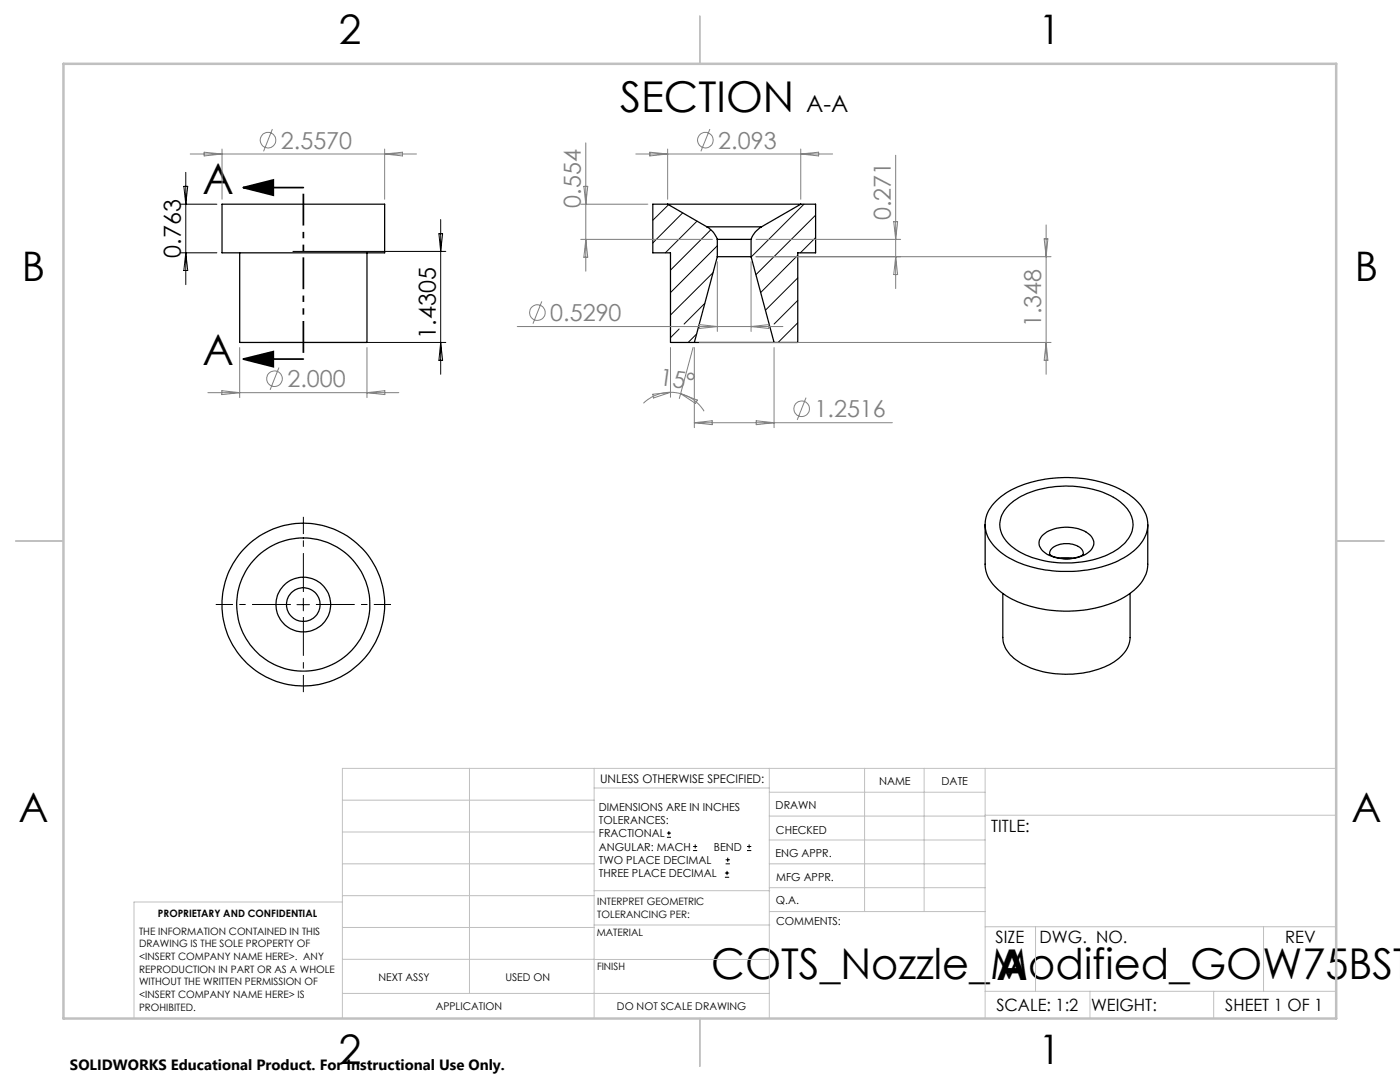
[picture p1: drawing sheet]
<svg xmlns="http://www.w3.org/2000/svg" width="279mm" height="216mm" viewBox="0 0 279 216" stroke-linecap="round" stroke-linejoin="round" font-family="sans-serif">
<g fill="none" stroke="#000" stroke-width=".25">
<path d="M44.3 40.7h32.5v9.7h-32.5zM47.8 50.4v17.9h25.4v-17.9M133.2 40.7h26.6M133.2 40.7h-2.9v9.7h3.5v17.9h4.8M133.2 40.7l7.9 4.6M141.1 45.3h10.9M141.1 45.3a4.6 4.6 0 0 1 2.1 2.5M143.2 51.2h6.7M143.2 47.8h6.7M143.2 51.2l-4.6 17.1M143.2 47.8v3.4M149.9 51.2l4.6 17.1"/>
<path d="M149.9 47.8v3.4M152 45.3a4.6 4.6 0 0 0-2.1 2.5M159.8 40.7h3v9.7h-3.6v17.9h-4.7M159.8 40.7l-7.8 4.6M138.6 68.3h15.9M199 99.8a19.9 19.9 0 0 1 12.7-4.5 21.9 21.9 0 0 1 14.6 4.1 6.2 6.2 0 0 1 2 8.1 13.9 13.9 0 0 1-9.1 5.8 25.5 25.5 0 0 1-18.4-2.3 7.8 7.8 0 0 1-4.2-6.5 6.5 6.5 0 0 1 2.4-4.7zM196.6 104.7v7.9a7.8 7.8 0 0 0 4.2 6.3 25 25 0 0 0 24 0 7.8 7.8 0 0 0 4.3-6.3v-7.9M200.1 118.4v8.8a5.8 5.8 0 0 0 3.1 4.7 19.2 19.2 0 0 0 15.5 1.8 9.7 9.7 0 0 0 6.5-4.8l.3-1.5v-9M201.6 100.6a17.3 17.3 0 0 1 11.8-3.6 16.2 16.2 0 0 1 11 3.9 5 5 0 0 1-.1 7.7 17 17 0 0 1-11.8 3.7 16.2 16.2 0 0 1-11.4-4 5 5 0 0 1 .5-7.7zM207.9 107a7.6 7.6 0 0 1 7.3-1.5 3.5 3.5 0 0 1 3.1 3 4 4 0 0 1-3.5 2.8 7.5 7.5 0 0 1-6.9-1.6 1.99 1.99 0 0 1 0-2.7zM209.4 110.6a7.3 7.3 0 0 0 6.9 0M209.5 110.7a1.91 1.91 0 0 1 1.8-2 4.4 4.4 0 0 1 4.7 1l.1 .4v.6"/>
<path d="M211.7 111.4l.6-.1 1.7 .1"/>
<circle cx="60.5" cy="120.6" r="13.3"/>
<circle cx="60.5" cy="120.6" r="16.2"/>
<circle cx="60.5" cy="120.6" r="3.4"/>
<circle cx="60.5" cy="120.6" r="5.5"/>
</g>
<g fill="none" stroke="#000" stroke-width=".2">
<path d="M36.7 37.2h.8l-.4 3.5zM37.1 34.4v22.4M36.1 50.4h7.2M36.1 40.7h7.2M37.1 50.4l.4 3.6h-.8zM58.5 50.2h30.5M87.6 46.6h.7l-.4 3.6zM87.9 43.8v30.9M133.4 40.9l-3.1 3.1M136.2 42.5l-5.9 6M139.1 44.1l-6.3 6.3M141.9 45.9l-8.1 8"/>
<path d="M142.3 54.4l-8.5 8.5M143.2 49l-9.4 9.4M159.2 50.9l-7.4 7.5M159.2 55.5l-6.4 6.4M159.2 59.9l-4.7 4.8M160.4 40.7l-10.5 10.6M162.8 42.9l-12 11.9M162.8 47.4l-3.1 3M53.6 68.3h35.4M87.9 68.3l.4 3.6h-.7zM135.5 65.7l-1.7 1.7M139 66.6l-1.7 1.7"/>
<path d="M140.7 60.5l-4.2 4.2M159.2 64.4l-3.9 3.9M60.5 119.4v2.5M59.3 120.6h2.5M133.1 167.1h.8M133.1 166.2h.8M133.5 165.8v.9M138.3 169.7h.8M138.3 168.9h.8M138.7 168.5v.8M144.7 175h.8M144.7 174.2h.8"/>
<path d="M144.8 172.4h.9M144.8 171.6h.9M145.1 173.8v.8M145.2 171.1v.9M149.1 169.7h.8M149.1 168.9h.8M149.5 168.5v.8"/>
</g>
<g fill="none" stroke="#808080" stroke-width=".2">
<path d="M38 30.7h45.1M40.7 30.4l3.6 .3-3.6 .4zM44.3 29.7v10.1M54.4 25.8l-1.8 4.4M76.8 29.7v10.1M76.8 30.7l3.5-.3v.7zM116.5 37.2h.8l-.4 3.5zM116.9 28.5v25.6M126.9 30.7h39.3M129.7 30.4l3.5 .3-3.5 .4zM133.2 29.7v10.1M141.7 25.8l-1.8 4.4"/>
<path d="M159.8 29.7v10.1M159.8 30.7l3.6-.3v.7zM178.8 31v26.6M115.9 47.8h26.3M115.9 40.7h13.4M116.9 47.8l.4 3.5h-.8zM143.2 52.2v13.9M149.9 52.2v13.9M150.9 47.8h28.8M150.9 51.2h58.9M178.4 44.2h.7l-.3 3.6zM178.8 51.2l.3 3.6h-.7z"/>
<path d="M208.4 47.7h.7l-.3 3.5zM208.8 44.9v29.8M41.5 78.4h38.1M44.3 78l3.5 .4-3.5 .3zM47.8 69.4v9.9M55.7 73.3l-1.8 4.5M73.2 78.4l3.6-.4v.7zM73.2 69.4v9.9M103.2 65.2h53M108.1 60.1l-1.7 4.5M130.3 78.7l3.5-.4-3.4 1.1zM133.8 78.3l2.1 .3"/>
<path d="M133.8 78.3h-.4a7.6 7.6 0 0 0-5 2.2M133.8 69.4v9.9M135.9 78.6a7.7 7.7 0 0 1 4.6 3.5M135.9 78.6l3.3 1.2-.4 .7zM138.3 69.3l-2.7 10.2M138.6 69.4v15.9M139.6 68.3h70.2M139.6 64.8l3.6 .4-3.6 .3zM149.9 65.2l3.5-.4v.7zM154.5 69.4v15.9M160.9 79.3l-1.8 4.5M208.8 68.3l.3 3.6h-.7z"/>
<path d="M138.6 84.3h39.5M138.6 84.3l3.5-.3v.7zM150.9 84l3.6 .3-3.6 .4z"/>
<circle cx="53.5" cy="28" r="1.55"/>
<circle cx="140.8" cy="28" r="1.55"/>
<circle cx="54.8" cy="75.6" r="1.56"/>
<circle cx="107.2" cy="62.4" r="1.56"/>
<circle cx="160" cy="81.6" r="1.56"/>
</g>
<path d="M48.5 37.4l6-1.5v3zM48.5 37.4h12M48.5 71.6l6-1.4v3zM48.5 71.6h12" fill="none" stroke="#000" stroke-width=".35"/>
<path d="M60.5 118.1v-15M58 120.6h-14.9M60.5 123.1v15M63 120.6h15" fill="none" stroke="#000" stroke-width=".2" stroke-dasharray="15.2 1.3 1.3 1.3" stroke-dashoffset="7.5" stroke-linecap="butt"/>
<path d="M60.5 37.4v34.2" fill="none" stroke="#000" stroke-width=".35" stroke-dasharray="6.3 1.3 1.3 1.3 1.3 1.3" stroke-dashoffset="-1.2" stroke-linecap="butt"/>
<g fill="none" stroke="#c0c0c0" stroke-width=".2">
<path d="M68.3 159.7h50.3M93.7 153.3v44.9M118.6 153.3v49.9M118.6 157.2h34.9M153.5 153.3v49.9M153.5 158.1h43.1M172.5 153.3v28.6M184.4 153.3v28.6M196.6 153.3v49.9M266.7 153.3h-198.4v49.9M68.3 178.7h50.3M68.3 172.4h50.3"/>
<path d="M68.3 166h50.3M68.3 180h-41.6v23.2M118.6 177.7h35M153.5 167.6h43.1M153.5 162.8h43.1M153.5 172.4h43.1M153.5 177.1h43.1M196.6 162.7h70.1M68.3 198.2h85.2M68.3 191.4l85.2 .1M68.3 185.1h50.3M118.6 184.6h35"/>
<path d="M153.6 181.9h43M196.6 197.8h70.1M196.6 184.9h70.1M206.7 184.9v12.9M217.5 197.8v5.4M242.2 197.8v5.4M252.2 184.9v12.9"/>
</g>
<path d="M139.7 3.2v9.5M3.1 107.9h9.6M266.7 107.9h9.5M139.7 203.2v9.6" fill="none" stroke="#c0c0c0" stroke-width=".25"/>
<path d="M12.7 12.7h254v190.5h-254z" fill="none" stroke="#c0c0c0" stroke-width=".5"/>
<path d="M48.5 37.4l6-1.5v3zM48.5 71.6l6-1.4v3z" fill="#000"/>
<g font-size="8.5">
<text x="123.8" y="22.3">SECTION</text>
<text x="40.4" y="38.6">A</text>
<text x="40.4" y="72.9">A</text>
<text x="142" y="195.4">COTS_Nozzle_Modified_GOW75BST</text>
<text x="198.9" y="195.5">A</text>
</g>
<g font-size="8.1">
<text x="67.6" y="8.9">2</text>
<text x="207.3" y="8.9">1</text>
<text x="4.4" y="56.2">B</text>
<text x="270.4" y="56.2">B</text>
<text x="3.7" y="164.1">A</text>
<text x="269.7" y="164.1">A</text>
<text x="67.6" y="212.4">2</text>
<text x="207.3" y="212.4">1</text>
</g>
<g font-size="4.7">
<text x="160.9" y="22.3">A-A</text>
<text x="36.1" y="51.4" transform="rotate(-90 36.1 51.4)">0.763</text>
<text x="87" y="67.6" transform="rotate(-90 87 67.6)">1.4305</text>
</g>
<g font-size="4.7" fill="#808080">
<text x="56.1" y="29.7">2.5570</text>
<text x="143.4" y="29.7">2.093</text>
<text x="115.9" y="41.4" transform="rotate(-90 115.9 41.4)">0.554</text>
<text x="177.8" y="43.9" transform="rotate(-90 177.8 43.9)">0.271</text>
<text x="109.8" y="64.1">0.5290</text>
<text x="207.8" y="65.3" transform="rotate(-90 207.8 65.3)">1.348</text>
<text x="57.4" y="77.3">2.000</text>
<text x="131.5" y="76.9" transform="rotate(7 131.5 76.9)">15°</text>
<text x="162.6" y="83.3">1.2516</text>
</g>
<g font-size="3.4">
<text x="197.8" y="166">TITLE:</text>
<text x="198.7" y="188.1">SIZE</text>
<text x="207.5" y="188.1">DWG. NO.</text>
<text x="256.5" y="188.2">REV</text>
<text x="198.8" y="201.7">SCALE: 1:2</text>
<text x="217.7" y="201.8">WEIGHT:</text>
<text x="244.5" y="201.7">SHEET 1 OF 1</text>
</g>
<text font-size="3" x="14" y="213.5">SOLIDWORKS Educational Product. For Instructional Use Only.</text>
<text font-size="2.4" x="119.8" y="156.2">UNLESS OTHERWISE SPECIFIED:</text>
<g font-size="2.2">
<text x="119.5" y="161.8">DIMENSIONS ARE IN INCHES</text>
<text x="154.8" y="161.4">DRAWN</text>
<text x="175.4" y="156.6">NAME</text>
<text x="187.9" y="156.7">DATE</text>
<text x="119.5" y="164.4">TOLERANCES:</text>
<text x="119.5" y="167.1">FRACTIONAL</text>
<text x="154.9" y="166.3">CHECKED</text>
<text x="119.5" y="169.7">ANGULAR: MACH</text>
<text x="119.5" y="172.4">TWO PLACE DECIMAL</text>
<text x="142.5" y="169.7">BEND</text>
<text x="154.8" y="171">ENG APPR.</text>
<text x="119.5" y="175">THREE PLACE DECIMAL</text>
<text x="154.9" y="175.7">MFG APPR.</text>
<text x="154.9" y="180.4">Q.A.</text>
<text x="154.9" y="184.6">COMMENTS:</text>
</g>
<g font-size="2.1">
<text x="75.5" y="195.7">NEXT ASSY</text>
<text x="100.9" y="195.7">USED ON</text>
<text x="86.9" y="201.5">APPLICATION</text>
<text x="123.1" y="201.6">DO NOT SCALE DRAWING</text>
</g>
<g font-size="2">
<text x="31.5" y="182.9">PROPRIETARY AND CONFIDENTIAL</text>
<text x="119.2" y="180.6">INTERPRET GEOMETRIC</text>
<text x="119.2" y="183.1">TOLERANCING PER:</text>
<text x="27.8" y="186.5">THE INFORMATION CONTAINED IN THIS</text>
<text x="27.8" y="189">DRAWING IS THE SOLE PROPERTY OF</text>
<text x="27.8" y="191.6">&lt;INSERT COMPANY NAME HERE&gt;. ANY</text>
<text x="119.1" y="186.7">MATERIAL</text>
<text x="27.8" y="194.1">REPRODUCTION IN PART OR AS A WHOLE</text>
<text x="27.8" y="196.6">WITHOUT THE WRITTEN PERMISSION OF</text>
<text x="119.1" y="193.5">FINISH</text>
<text x="27.8" y="199.1">&lt;INSERT COMPANY NAME HERE&gt; IS</text>
<text x="27.8" y="201.7">PROHIBITED.</text>
</g>
</svg>
